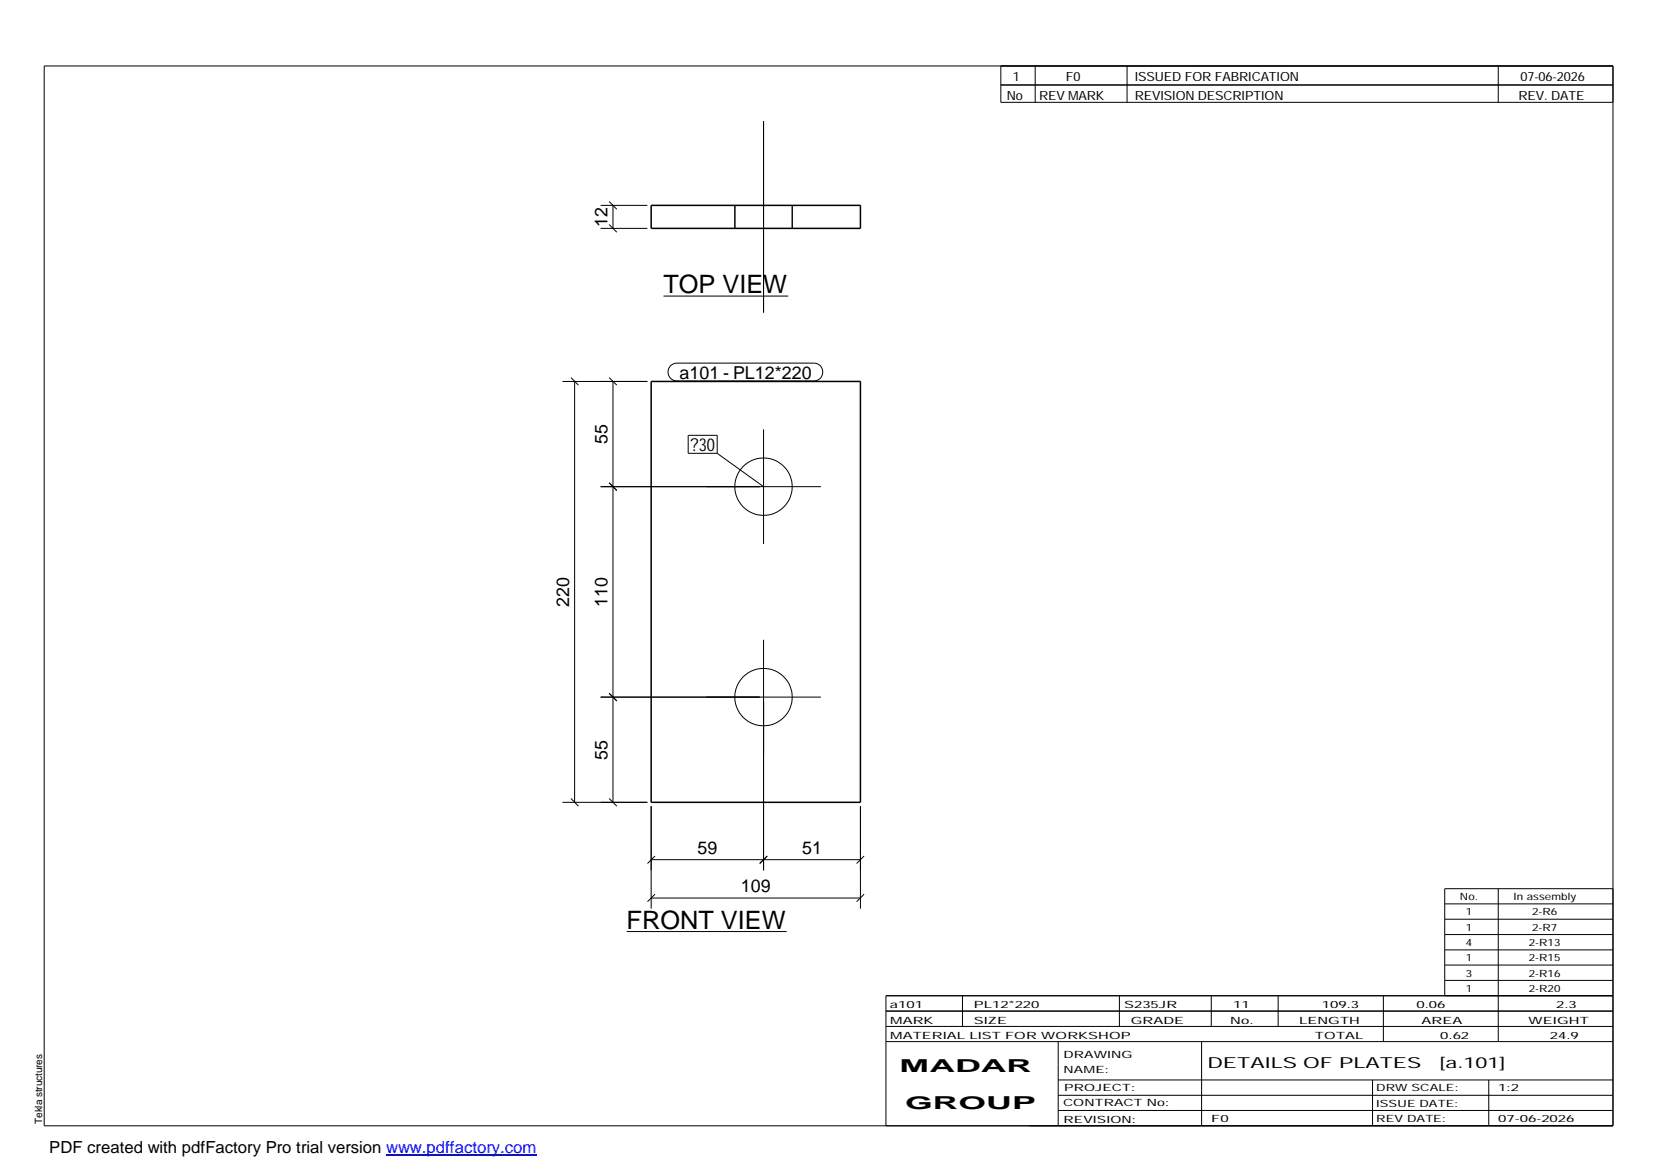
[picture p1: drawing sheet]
<svg xmlns="http://www.w3.org/2000/svg" width="420mm" height="297mm" viewBox="0 0 420 297" stroke-linecap="round" stroke-linejoin="round" font-family="sans-serif">
<g fill="none" stroke="#000" stroke-width=".25">
<path d="M11.2 16.7h398.3v269.1h-398.3zM254.1 16.7v9.3h155.4M262.8 16.7v9.3M286.1 16.7v9.3M380.4 16.7v9.3M193.8 30.8v48.6M254.1 21.6h155.4M152.5 58h11.8M152.5 52.1h11.8M154.6 57l2 2M154.6 51.2l2 1.9M155.6 52.1v5.9"/>
<path d="M186.6 52.1v5.9M201.1 52.1v5.9M168.4 75.2h31.7M142.8 96.8h21.5M144.9 95.9l2 1.9M145.9 96.8v106.9M154.6 95.9l2 1.9M155.6 96.8v106.9M170.3 92.8l.7-.4 .9-.2h34.7a2.26 2.26 0 0 1 2.3 2.3 2.26 2.26 0 0 1-2.3 2.2h-34.7a2.27 2.27 0 0 1-2.1-1.4 2.27 2.27 0 0 1 .5-2.5zM174.7 110.5h7.4v4.6h-7.4zM182.1 115.1l11.7 8.5M193.8 109v29.1"/>
<path d="M152.5 123.6h55.9M154.6 122.6l2 1.9M152.5 177h55.9M154.6 176l2 2M193.8 162.4v58.6M142.8 203.7h21.5M144.9 202.7l2 2M154.6 202.7l2 2M165.3 204.7v26M165.3 218.3h53.1M166.3 217.3l-1.9 1.9M194.8 217.3l-1.9 1.9"/>
<path d="M218.4 204.7v26M219.4 217.3l-1.9 1.9M159.1 236.5h40.6M165.3 228h53.1M166.3 227l-1.9 1.9M219.4 227l-1.9 1.9M366.8 229.5h42.7M366.8 233.4h42.7M366.8 237.3h42.7M380.4 225.6v38.8M409.5 225.6h-42.7v27.2M224.9 256.7h184.6"/>
<path d="M244.3 252.8v7.8M284.2 252.8v7.8M307.5 252.8v7.8M324.5 252.8v7.8M351.2 252.8v11.6M366.8 241.2h42.7M366.8 245h42.7M366.8 248.9h42.7M409.5 252.8h-184.6v33M224.9 264.4h184.6M224.9 260.6h184.6M268.6 264.4v21.4"/>
<path d="M268.6 274.2h140.9M268.6 278.1h140.9M305.1 264.4v21.4M348.4 274.2v11.6M378 274.2v11.6M268.6 281.9h140.9"/>
<circle cx="193.8" cy="123.6" r="7.3"/>
<circle cx="193.8" cy="177" r="7.3"/>
</g>
<path d="M165.3 52.1h53.1v5.9h-53.1zM165.3 96.8h53.1v106.9h-53.1z" fill="none" stroke="#000" stroke-width=".38"/>
<path d="M98 293.3h38.2" fill="none" stroke="#00f" stroke-width=".3"/>
<g font-size="6.4">
<text x="168.4" y="74.5">TOP VIEW</text>
<text x="159.1" y="235.7">FRONT VIEW</text>
</g>
<g font-size="4.5">
<text x="154.3" y="57.6" transform="rotate(-90 154.3 57.6)">12</text>
<text x="172.5" y="96.2">a101 - PL12*220</text>
<text x="154.3" y="112.7" transform="rotate(-90 154.3 112.7)">55</text>
<text x="175.3" y="114.5">?30</text>
<text x="144.5" y="154" transform="rotate(-90 144.5 154)">220</text>
<text x="154.3" y="154" transform="rotate(-90 154.3 154)">110</text>
<text x="154.3" y="192.9" transform="rotate(-90 154.3 192.9)">55</text>
<text x="177" y="216.9">59</text>
<text x="203.6" y="216.9">51</text>
<text x="188.1" y="226.6">109</text>
<text x="228.4" y="272.3">MADAR</text>
<text x="229.8" y="281.6">GROUP</text>
</g>
<text font-size="4.2" x="12.5" y="292.7">PDF created with pdfFactory Pro trial version www.pdffactory.com</text>
<g font-size="3.9">
<text x="306.5" y="271.3">DETAILS OF PLATES</text>
<text x="365.4" y="271.3">[a.101]</text>
</g>
<g font-size="3.2">
<text x="257.1" y="20.5">1</text>
<text x="270.6" y="20.5">F0</text>
<text x="288.1" y="20.5">ISSUED FOR FABRICATION</text>
<text x="386" y="20.5">07-06-2026</text>
<text x="255.6" y="25.5">No</text>
<text x="263.8" y="25.5">REV MARK</text>
<text x="288.1" y="25.5">REVISION DESCRIPTION</text>
<text x="385.5" y="25.5">REV. DATE</text>
</g>
<g font-size="2.5">
<text x="370.6" y="228.5">No.</text>
<text x="372.1" y="232.4">1</text>
<text x="384.3" y="228.5">In assembly</text>
<text x="389" y="232.4">2-R6</text>
<text x="372.1" y="236.3">1</text>
<text x="389" y="236.3">2-R7</text>
<text x="372.1" y="240.2">4</text>
<text x="372.1" y="244.1">1</text>
<text x="388.1" y="240.2">2-R13</text>
<text x="388.1" y="244.1">2-R15</text>
<text x="372.1" y="247.9">3</text>
<text x="372.1" y="251.8">1</text>
<text x="388.1" y="247.9">2-R16</text>
<text x="388.1" y="251.8">2-R20</text>
<text x="225.9" y="255.9">a101</text>
<text x="247.3" y="255.9">PL12*220</text>
<text x="285.4" y="255.9">S235JR</text>
<text x="313.1" y="255.9">11</text>
<text x="335.6" y="255.9">109.3</text>
<text x="359.6" y="255.9">0.06</text>
<text x="395.1" y="255.9">2.3</text>
<text x="226" y="263.7">MATERIAL LIST FOR WORKSHOP</text>
<text x="226" y="259.9">MARK</text>
<text x="247.2" y="259.9">SIZE</text>
<text x="287.1" y="259.9">GRADE</text>
<text x="312.3" y="259.9">No.</text>
<text x="329.8" y="259.9">LENGTH</text>
<text x="333.8" y="263.7">TOTAL</text>
<text x="360.9" y="259.9">AREA</text>
<text x="365.6" y="263.7">0.62</text>
<text x="388.1" y="259.9">WEIGHT</text>
<text x="393.4" y="263.7">24.9</text>
<text x="270" y="268.5">DRAWING</text>
<text x="270" y="272.5">NAME:</text>
<text x="269.9" y="280.9">CONTRACT No:</text>
<text x="270.2" y="277">PROJECT:</text>
<text x="349.4" y="277.1">DRW SCALE:</text>
<text x="349.4" y="281">ISSUE DATE:</text>
<text x="380.4" y="277.1">1:2</text>
<text x="10.7" y="285.4" transform="rotate(-90 10.7 285.4)">Tekla structures</text>
<text x="270" y="285">REVISION:</text>
<text x="307.5" y="284.8">F0</text>
<text x="349.4" y="284.8">REV DATE:</text>
<text x="380.4" y="284.8">07-06-2026</text>
</g>
</svg>
